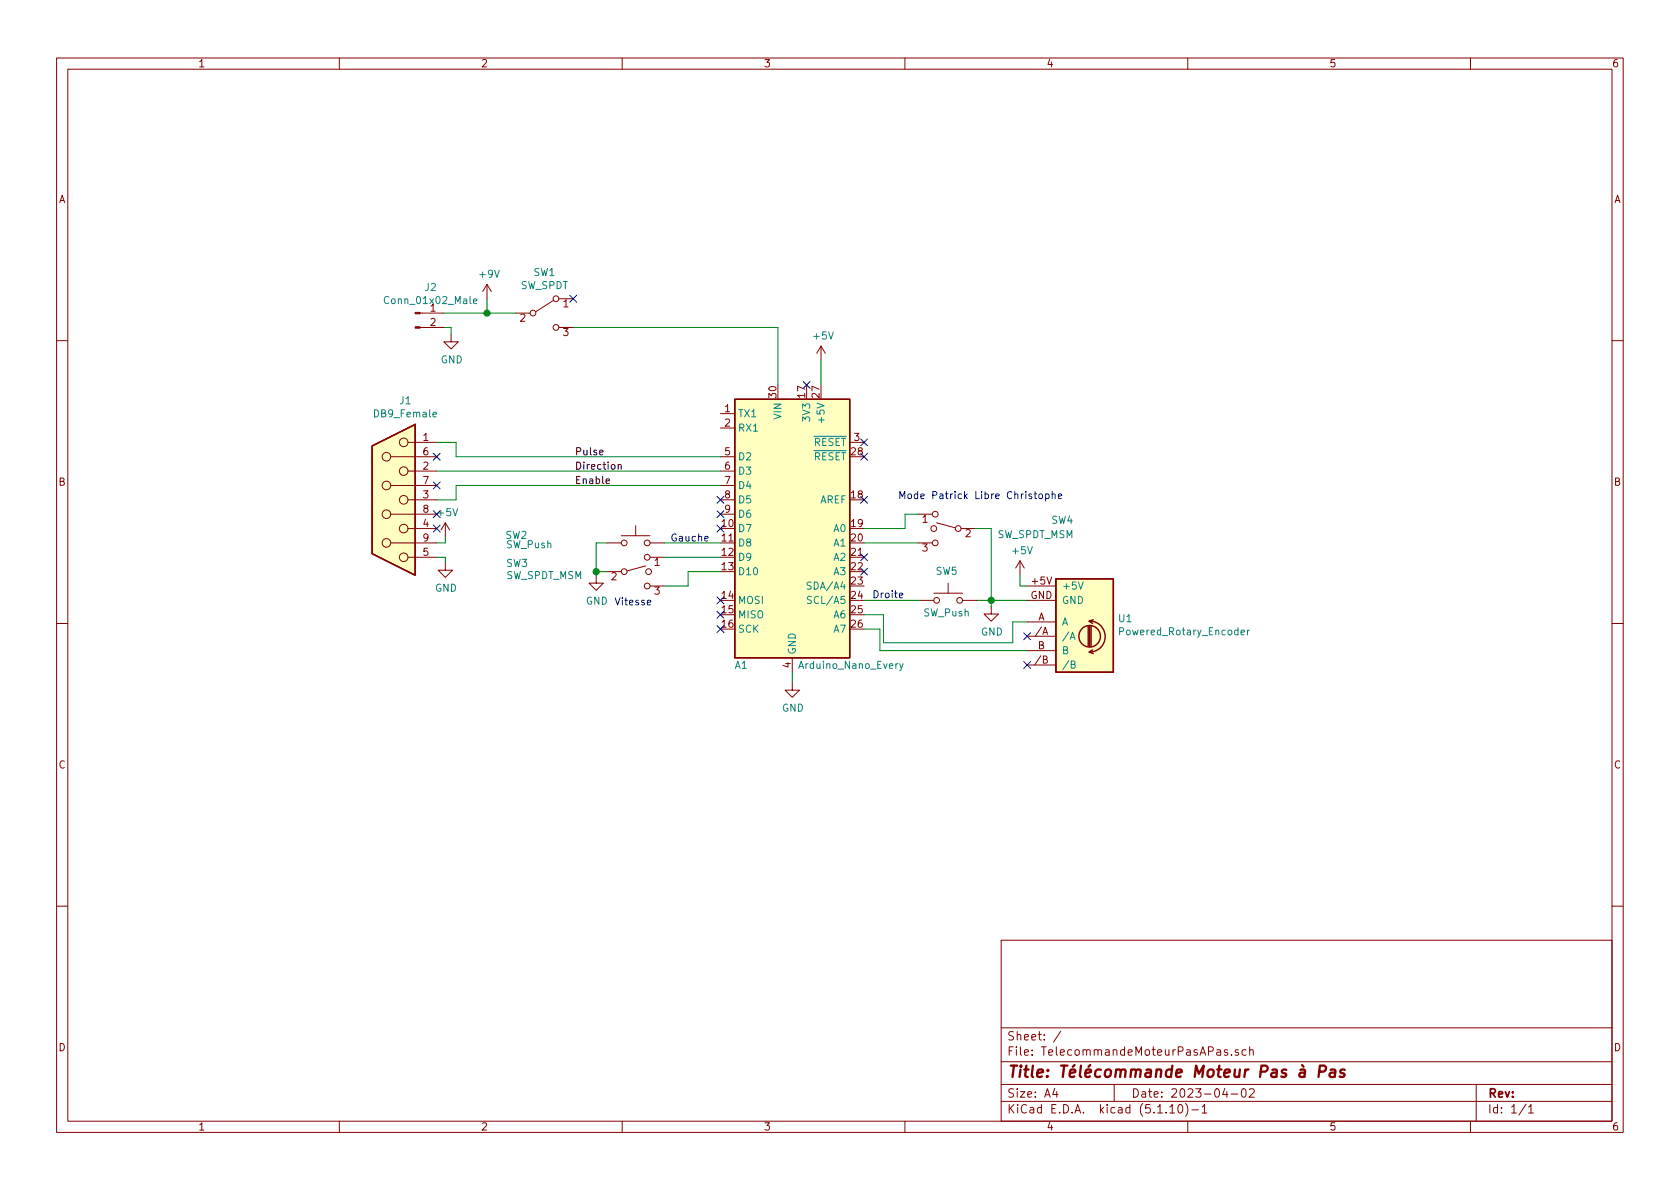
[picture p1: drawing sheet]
EESchema Schematic File Version 4
EELAYER 30 0
EELAYER END
$Descr A4 11693 8268
encoding utf-8
Sheet 1 1
Title "Télécommande Moteur Pas à Pas"
Date "2023-04-02"
Rev ""
Comp ""
Comment1 ""
Comment2 ""
Comment3 ""
Comment4 ""
$EndDescr
$Comp
L MCU_Module:Arduino_Nano_Every A1
U 1 1
P 5515 3670
F 0 "A1" H 5160 2720 50  0000 C CNN
F 1 "Arduino_Nano_Every" H 5925 2720 50  0000 C CNN
F 2 "Module:Arduino_Nano" H 5515 3670 50  0001 C CIN
F 3 "https://content.arduino.cc/assets/NANOEveryV3.0_sch.pdf" H 5515 3670 50  0001 C CNN
	1    5515 3670
	1    0    0    -1  
$EndComp
$Comp
L Switch:SW_Push SW5
U 1 1
P 6600 4170
F 0 "SW5" H 6590 4375 50  0000 C CNN
F 1 "SW_Push" H 6590 4085 50  0000 C CNN
F 2 "" H 6600 4370 50  0001 C CNN
F 3 "~" H 6600 4370 50  0001 C CNN
	1    6600 4170
	1    0    0    -1  
$EndComp
$Comp
L Switch:SW_Push SW2
U 1 1
P 4425 3770
F 0 "SW2" H 3595 3825 50  0000 C CNN
F 1 "SW_Push" H 3685 3760 50  0000 C CNN
F 2 "" H 4425 3970 50  0001 C CNN
F 3 "~" H 4425 3970 50  0001 C CNN
	1    4425 3770
	1    0    0    -1  
$EndComp
$Comp
L Device:Powered_Rotary_Encoder U1
U 1 1
P 7550 4320
F 0 "U1" H 7780 4345 50  0000 L CNN
F 1 "Powered_Rotary_Encoder" H 7780 4254 50  0000 L CNN
F 2 "" H 7600 4220 50  0001 C CNN
F 3 "" H 7600 4220 50  0001 C CNN
	1    7550 4320
	1    0    0    -1  
$EndComp
$Comp
L Connector:DB9_Female J1
U 1 1
P 2740 3470
F 0 "J1" H 2658 4162 50  0000 C CNN
F 1 "DB9_Female" H 2658 4071 50  0000 C CNN
F 2 "" H 2740 3470 50  0001 C CNN
F 3 " ~" H 2740 3470 50  0001 C CNN
	1    2740 3470
	-1   0    0    -1  
$EndComp
$Comp
L Switch:SW_SPDT_MSM SW4
U 1 1
P 6590 3670
F 0 "SW4" H 5785 3730 50  0000 C CNN
F 1 "SW_SPDT_MSM" H 5970 3630 50  0000 C CNN
F 2 "" H 6590 3670 50  0001 C CNN
F 3 "~" H 6590 3670 50  0001 C CNN
	1    6590 3670
	-1   0    0    -1  
$EndComp
$Comp
L Switch:SW_SPDT_MSM SW3
U 1 1
P 4425 3970
F 0 "SW3" H 3600 4030 50  0000 C CNN
F 1 "SW_SPDT_MSM" H 3790 3945 50  0000 C CNN
F 2 "" H 4425 3970 50  0001 C CNN
F 3 "~" H 4425 3970 50  0001 C CNN
	1    4425 3970
	1    0    0    -1  
$EndComp
Wire Wire Line
	5015 3870 4625 3870
Wire Wire Line
	4625 4070 4790 4070
Wire Wire Line
	4790 4070 4790 3970
Wire Wire Line
	4790 3970 5015 3970
$Comp
L power:GND #PWR05
U 1 1
P 4150 4000
F 0 "#PWR05" H 4150 3750 50  0001 C CNN
F 1 "GND" H 4155 3827 50  0000 C CNN
F 2 "" H 4150 4000 50  0001 C CNN
F 3 "" H 4150 4000 50  0001 C CNN
	1    4150 4000
	1    0    0    -1  
$EndComp
Wire Wire Line
	4150 4000 4150 3970
Wire Wire Line
	4150 3970 4225 3970
Text Notes 4275 4215 0    50   ~ 0
Vitesse
Wire Wire Line
	5015 3770 4625 3770
Wire Wire Line
	4150 3970 4150 3770
Wire Wire Line
	4150 3770 4225 3770
Connection ~ 4150 3970
Text Notes 4665 3770 0    50   ~ 0
Gauche
Text Notes 6250 3475 0    50   ~ 0
Mode Patrick Libre Christophe
Wire Wire Line
	5715 2500 5715 2670
Wire Wire Line
	6800 4170 6900 4170
Wire Wire Line
	6900 4170 6900 4215
$Comp
L power:GND #PWR08
U 1 1
P 6900 4215
F 0 "#PWR08" H 6900 3965 50  0001 C CNN
F 1 "GND" H 6905 4042 50  0000 C CNN
F 2 "" H 6900 4215 50  0001 C CNN
F 3 "" H 6900 4215 50  0001 C CNN
	1    6900 4215
	1    0    0    -1  
$EndComp
Text Notes 6070 4165 0    50   ~ 0
Droite
Wire Wire Line
	6015 4170 6400 4170
Wire Wire Line
	6900 4170 7150 4170
Connection ~ 6900 4170
Wire Wire Line
	7150 4520 6125 4520
Wire Wire Line
	6125 4520 6125 4370
Wire Wire Line
	6125 4370 6015 4370
Wire Wire Line
	6015 4270 6150 4270
Wire Wire Line
	6150 4270 6150 4465
Wire Wire Line
	6150 4465 7050 4465
Wire Wire Line
	7050 4465 7050 4320
Wire Wire Line
	7050 4320 7150 4320
NoConn ~ 7150 4420
NoConn ~ 7150 4620
$Comp
L power:+5V #PWR09
U 1 1
P 7100 3995
F 0 "#PWR09" H 7100 3845 50  0001 C CNN
F 1 "+5V" H 7115 4168 50  0000 C CNN
F 2 "" H 7100 3995 50  0001 C CNN
F 3 "" H 7100 3995 50  0001 C CNN
	1    7100 3995
	1    0    0    -1  
$EndComp
Wire Wire Line
	7100 3995 7100 4070
Wire Wire Line
	7100 4070 7150 4070
$Comp
L power:+5V #PWR07
U 1 1
P 5715 2500
F 0 "#PWR07" H 5715 2350 50  0001 C CNN
F 1 "+5V" H 5730 2673 50  0000 C CNN
F 2 "" H 5715 2500 50  0001 C CNN
F 3 "" H 5715 2500 50  0001 C CNN
	1    5715 2500
	1    0    0    -1  
$EndComp
NoConn ~ 5615 2670
NoConn ~ 6015 3070
NoConn ~ 6015 3170
NoConn ~ 6015 3470
NoConn ~ 5015 4370
NoConn ~ 5015 4270
NoConn ~ 5015 4170
NoConn ~ 5015 3670
NoConn ~ 5015 3570
Wire Wire Line
	5015 3270 3040 3270
Wire Wire Line
	5015 3170 3175 3170
Wire Wire Line
	3175 3170 3175 3070
Wire Wire Line
	3175 3070 3040 3070
Wire Wire Line
	3040 3470 3175 3470
Wire Wire Line
	3175 3470 3175 3370
Wire Wire Line
	3175 3370 5015 3370
Wire Wire Line
	3040 3870 3100 3870
Wire Wire Line
	3100 3870 3100 3910
$Comp
L power:GND #PWR02
U 1 1
P 3100 3910
F 0 "#PWR02" H 3100 3660 50  0001 C CNN
F 1 "GND" H 3105 3737 50  0000 C CNN
F 2 "" H 3100 3910 50  0001 C CNN
F 3 "" H 3100 3910 50  0001 C CNN
	1    3100 3910
	1    0    0    -1  
$EndComp
$Comp
L power:+5V #PWR01
U 1 1
P 3100 3730
F 0 "#PWR01" H 3100 3580 50  0001 C CNN
F 1 "+5V" H 3115 3903 50  0000 C CNN
F 2 "" H 3100 3730 50  0001 C CNN
F 3 "" H 3100 3730 50  0001 C CNN
	1    3100 3730
	1    0    0    -1  
$EndComp
Wire Wire Line
	3040 3770 3100 3770
Wire Wire Line
	3100 3770 3100 3730
NoConn ~ 3040 3570
NoConn ~ 3040 3670
NoConn ~ 3040 3170
NoConn ~ 3040 3370
NoConn ~ 5015 3470
NoConn ~ 6015 3970
NoConn ~ 6015 3870
NoConn ~ 3990 2070
$Comp
L power:GND #PWR06
U 1 1
P 5515 4745
F 0 "#PWR06" H 5515 4495 50  0001 C CNN
F 1 "GND" H 5520 4572 50  0000 C CNN
F 2 "" H 5515 4745 50  0001 C CNN
F 3 "" H 5515 4745 50  0001 C CNN
	1    5515 4745
	1    0    0    -1  
$EndComp
Wire Wire Line
	5515 4745 5515 4670
Wire Wire Line
	3390 2170 3590 2170
Connection ~ 3390 2170
Wire Wire Line
	3390 2070 3390 2170
Wire Wire Line
	3140 2270 3140 2320
Wire Wire Line
	3090 2270 3140 2270
Wire Wire Line
	3090 2170 3390 2170
$Comp
L power:+9V #PWR04
U 1 1
P 3390 2070
F 0 "#PWR04" H 3390 1920 50  0001 C CNN
F 1 "+9V" H 3405 2243 50  0000 C CNN
F 2 "" H 3390 2070 50  0001 C CNN
F 3 "" H 3390 2070 50  0001 C CNN
	1    3390 2070
	1    0    0    -1  
$EndComp
$Comp
L power:GND #PWR03
U 1 1
P 3140 2320
F 0 "#PWR03" H 3140 2070 50  0001 C CNN
F 1 "GND" H 3145 2147 50  0000 C CNN
F 2 "" H 3140 2320 50  0001 C CNN
F 3 "" H 3140 2320 50  0001 C CNN
	1    3140 2320
	1    0    0    -1  
$EndComp
$Comp
L Switch:SW_SPDT SW1
U 1 1
P 3790 2170
F 0 "SW1" H 3790 2455 50  0000 C CNN
F 1 "SW_SPDT" H 3790 2364 50  0000 C CNN
F 2 "" H 3790 2170 50  0001 C CNN
F 3 "~" H 3790 2170 50  0001 C CNN
	1    3790 2170
	1    0    0    -1  
$EndComp
$Comp
L Connector:Conn_01x02_Male J2
U 1 1
P 2890 2170
F 0 "J2" H 2998 2351 50  0000 C CNN
F 1 "Conn_01x02_Male" H 2998 2260 50  0000 C CNN
F 2 "" H 2890 2170 50  0001 C CNN
F 3 "~" H 2890 2170 50  0001 C CNN
	1    2890 2170
	1    0    0    -1  
$EndComp
Wire Wire Line
	5415 2670 5415 2270
Wire Wire Line
	5415 2270 3990 2270
Wire Wire Line
	6015 3770 6390 3770
Wire Wire Line
	6015 3670 6300 3670
Wire Wire Line
	6300 3670 6300 3570
Wire Wire Line
	6300 3570 6390 3570
Wire Wire Line
	6900 4170 6900 3670
Wire Wire Line
	6900 3670 6790 3670
Text Label 4000 3170 0    50   ~ 0
Pulse
Text Label 4000 3270 0    50   ~ 0
Direction
Text Label 4000 3370 0    50   ~ 0
Enable
$EndSCHEMATC
